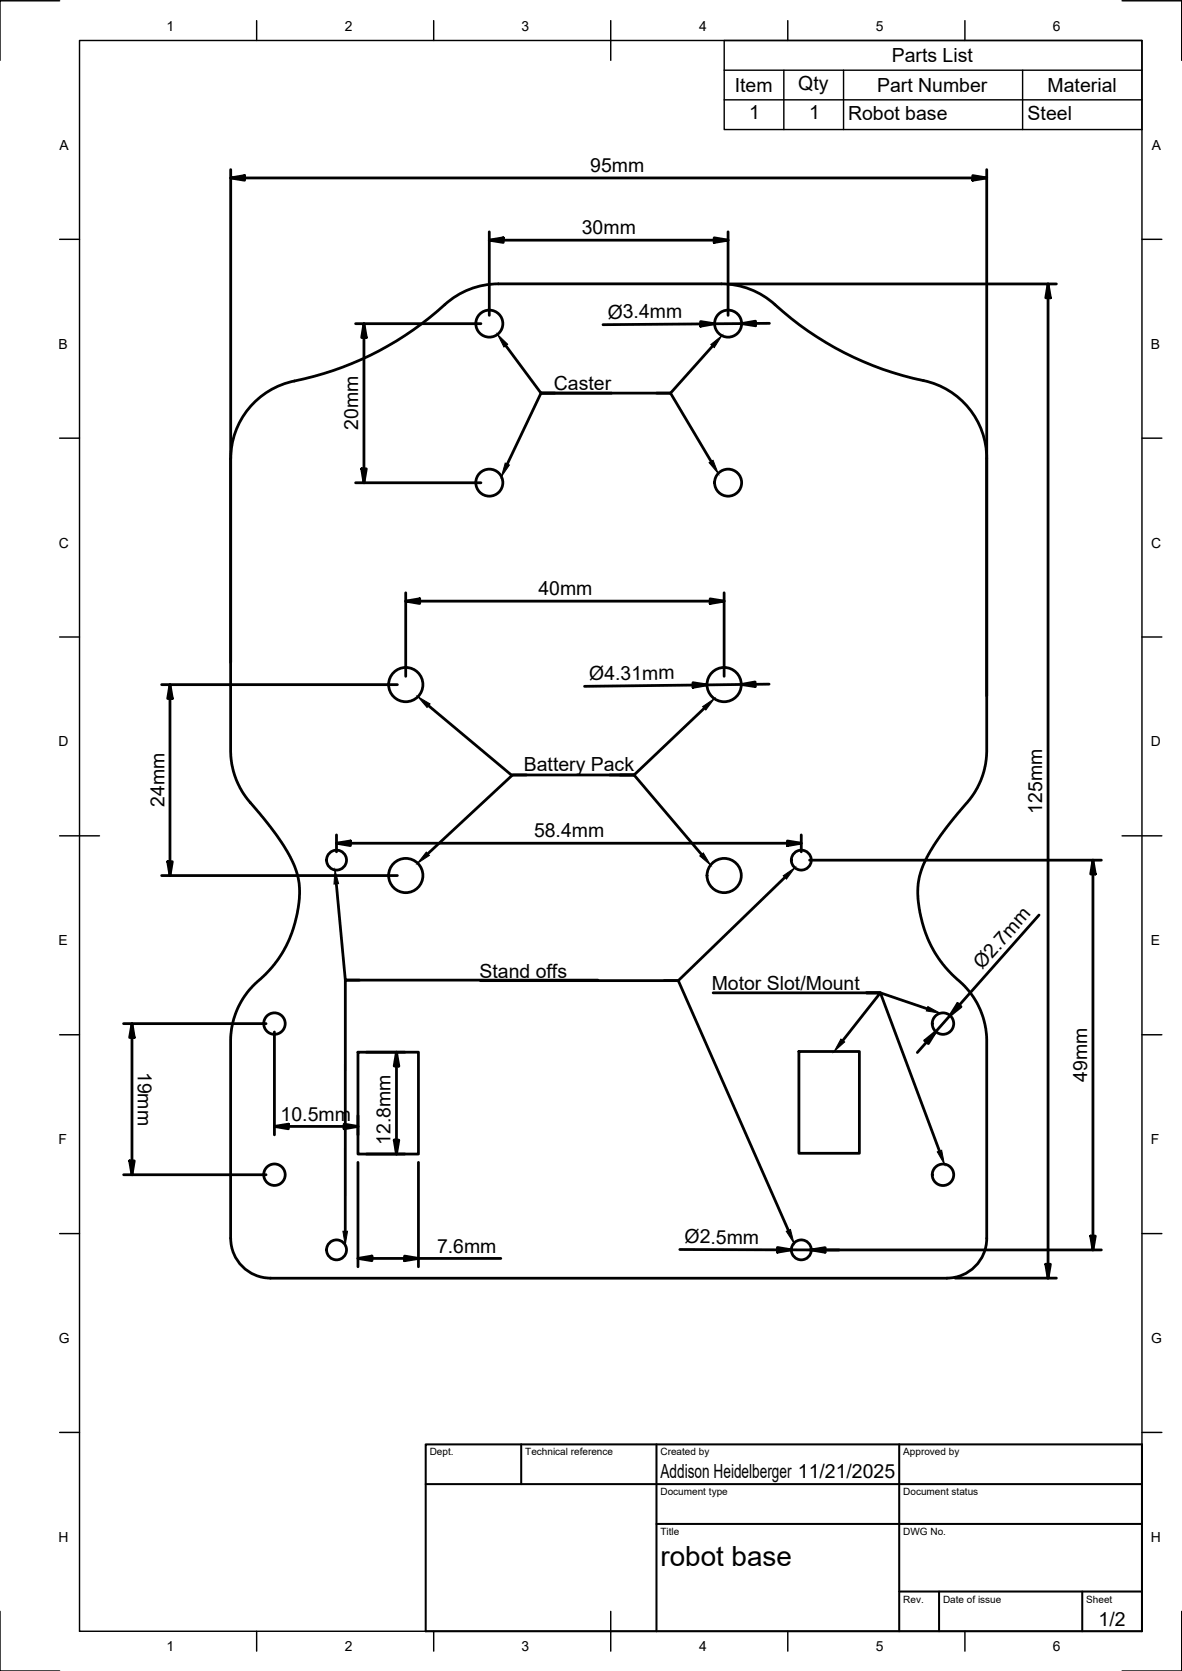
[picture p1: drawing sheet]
<svg xmlns="http://www.w3.org/2000/svg" width="297mm" height="420mm" viewBox="0 0 297 420" stroke-linecap="round" stroke-linejoin="round" font-family="sans-serif">
<!-- layer: Visible -->
<g fill="none" stroke="#000" stroke-width=".7">
<path d="M111.7 76.6a80.2 80.2 0 0 1-39.3 19.6 20 20 0 0 0-14.4 19.2M194.8 76.6a20 20 0 0 0-13.5-5.2h-56.1a20 20 0 0 0-13.4 5.2M194.8 76.6a80.3 80.3 0 0 0 38.9 19.5 20 20 0 0 1 14.3 19.2v73.8l-.3 2.9-1.1 3.9-1.7 3.4-8.3 10.4-3.7 5.8-1 2.4-.8 2.3-.4 2-.1 2.6 .4 3.6 .8 3.7 .9 2.7 1.3 3 1.9 3.2 1.6 2.1 1.8 2 3.2 3 2.1 2.5 1.9 3.6 1.1 3.6 .4 3.5v50.1a10 10 0 0 1-10 10M58 115.4v73.7l.2 2.9 1.1 3.9 1.7 3.4 8.3 10.4 3.7 5.8 1.1 2.4 .7 2.3 .5 3.7-.2 2.9-.6 3.5-1.2 4.3-1.4 3.2-1.8 3.2-1.7 2.1-1.8 2-3.2 3-1.9 2.3-2.1 4-1.1 3.9-.3 3v50.1M90 264.6h15.2v25.6h-15.2zM200.8 264.4h15.2v25.6h-15.2zM58 311.4a10 10 0 0 0 10 10M68 321.4h170"/>
<circle cx="123" cy="81.4" r="3.4"/>
<circle cx="183" cy="81.4" r="3.4"/>
<circle cx="123" cy="121.4" r="3.4"/>
<circle cx="183" cy="121.4" r="3.4"/>
<circle cx="102" cy="172.1" r="4.3"/>
<circle cx="182" cy="172.1" r="4.3"/>
<circle cx="84.6" cy="216.3" r="2.51"/>
<circle cx="201.4" cy="216.3" r="2.51"/>
<circle cx="102" cy="220.1" r="4.3"/>
<circle cx="182" cy="220.1" r="4.3"/>
<circle cx="69" cy="257.4" r="2.7"/>
<circle cx="237" cy="257.4" r="2.7"/>
<circle cx="69" cy="295.4" r="2.7"/>
<circle cx="237" cy="295.4" r="2.7"/>
<circle cx="84.6" cy="314.3" r="2.51"/>
<circle cx="201.4" cy="314.3" r="2.51"/>
</g>
<!-- layer: BORDER -->
<g fill="none" stroke="#000" stroke-width=".36">
<path d="M15 .2h-15v15M20 10.2h267v400h-267zM64.5 5.2v5M109 5.2v5M153.5 5.2v10M198 5.2v5M242.5 5.2v5M282 .2h15v15M15 60.2h5M287 60.2h5M15 110.2h5M287 110.2h5"/>
<path d="M15 160.2h5M287 160.2h5M15 210.2h10M282 210.2h10M15 260.2h5M287 260.2h5M15 310.2h5M287 310.2h5M15 360.2h5M287 360.2h5M0 405.2v15h15M64.5 410.2v5"/>
<path d="M109 410.2v5M153.5 405.2v10M198 410.2v5M242.5 410.2v5M297 405.2v15h-15"/>
</g>
<!-- layer: TITLEBLOCK -->
<path d="M107 363.2h180v47h-180zM107 373.2h180M131 363.2v10M165 363.2v47M226 363.2v47M165 383.2h122M226 400.2h61M236 400.2v10M272 400.2v10" fill="none" stroke="#000" stroke-width=".51"/>
<!-- layer: Parts Lists -->
<path d="M182 10.2h105v22.4h-105zM182 17.7h105M197 17.7v14.9M212 17.7v14.9M257 17.7v14.9M182 25.1h105" fill="none" stroke="#000" stroke-width=".36"/>
<!-- layer: FD_Dimensions -->
<g fill="none" stroke="#000" stroke-width=".7">
<path d="M58 44.7l3.5-.5v1.1zM58 42.7v123.8M58 44.7h190M123 58.3v21M179.5 59.8l3.5 .6-3.5 .6zM183 58.3v21M244.5 44.2l3.5 .5-3.5 .6zM248 42.7v132.3M123 60.4l3.5-.6v1.2zM123 60.4h60M183.4 71.4h82.1M263.4 71.4l.6 3.5h-1.2z"/>
<path d="M263.4 71.4v250M89.4 81.4h31.5M91.5 81.4l.6 3.5h-1.2zM91.5 81.4v40M176.1 80.9l3.5 .5-3.5 .6zM193.4 81.3l-7 .1 3.5-.6v1.1l-3.5-.5-34.9 .2M90.9 117.9h1.2l-.6 3.5zM89.4 121.4h31.5M102 151.2l3.5-.6v1.1zM102 149.1v21M102 151.2h80M178.5 150.6l3.5 .6-3.5 .5z"/>
<path d="M182 149.1v21M40.6 172.1h59.3M42.7 172.1l.6 3.5h-1.2zM42.7 172.1v48.1M174.1 171.7l3.6 .5-3.5 .6zM193.3 172l-7 .1 3.5-.6v1.1l-3.5-.5-39.4 .5M42.1 216.7h1.2l-.6 3.5zM84.6 212l3.5-.5v1.1zM84.6 209.9v4.3M84.6 212h116.8M197.9 211.5l3.5 .5-3.5 .6zM201.4 209.9v4.3"/>
<path d="M203.5 216.3h73.3M274.7 216.3l.6 3.5h-1.2zM274.7 216.3v98M40.6 220.2h59.3M261.1 230.1l-25.9 29.3-2.8 2.2 .9 .8 1.9-3-4.7 5.2M31.1 257.4h35.8M33.2 257.4l.5 3.5h-1.1zM33.2 257.4v38M69 259.5v25.8M240.6 252.3l.9 .8-2.8 2.3zM92.1 264.6h9.6M99.6 264.6l.6 3.5h-1.1z"/>
<path d="M99.6 264.6v25.6M31.1 295.4h35.8M32.6 291.9h1.1l-.5 3.5zM69 283.2l3.5-.5v1.1zM69 283.2h21M86.5 282.7l3.5 .5-3.5 .6zM90 280.5v4.8M90 292.3v26.2M92.1 290.2h9.6M99.1 286.7h1.1l-.6 3.5zM105.2 292.3v26.2M90 316.4l3.5-.6v1.2z"/>
<path d="M90 316.4h35.9M101.7 315.8l3.5 .6-3.5 .6zM170.8 314.2l33.1 .1 3.4 .6 .1-1.2-3.5 .6h7M195.4 313.7l3.5 .6-3.5 .6zM203.5 314.3h73.3M262.8 317.9h1.2l-.6 3.5zM274.1 310.8h1.2l-.6 3.5zM240.1 321.4h25.4"/>
</g>
<!-- layer: Leaders -->
<g fill="#000" stroke="#000" stroke-width=".25">
<path d="M125 84.1l2.6 2.5-1 .6zM178.6 86.6l2.8-2.2-1.9 3zM127 116.4l1 .5-2 2.9zM178.2 116.3l1-.6 1.3 3.4zM105 175.2l3.1 1.8-.8 .9zM176.6 177.7l2.9-2-2.1 2.8zM107.1 214.2l.8 .9-3 1.9zM175.9 215.2l.8-.7 1.9 3zM84.2 218.8l.9 3.4-1.2 .1zM196.8 220.2l2.9-2-2.1 2.8zM233.2 253.1l3.1 1.7-3.5-.6zM211.3 261.3l1 .7-2.7 2.4z"/>
<path d="M235.5 289.6l1.1-.4 .7 3.5zM86.2 309.6h1.1l-.5 3.5zM197.6 309.6l1-.5 .9 3.5z"/>
</g>
<g fill="none" stroke="#000" stroke-width=".7">
<path d="M127.1 86.9l8.9 11.9h17.7M139.4 98.8h-3.4l-8.5 17.9M165 98.8h3.5l10.2 17.2M179.1 87l-10.6 11.8h-32.5M107.7 177.4l20.8 17.5h30.8M177 178.1l-17.7 16.8h-3.5M132.3 194.9h-3.5l-21.3 19.8M153.2 194.9h6.1l17 19.9M84.5 222.2l2.3 24.2h3.5M197.2 220.6l-26.7 26h-49.8M150.3 246.4h-63.5v63.2M167 246.6h3.5l27.6 62.8"/>
<path d="M179.2 249.6h42l-9.4 12M233 253.6l-11.8-4h-3.5h3.5l14.9 39.8"/>
</g>
<text font-size="7" x="166" y="393.7">robot base</text>
<g font-size="4.9">
<text x="224.1" y="15.6">Parts List</text>
<text x="184.7" y="23.1">Item</text>
<text x="200.6" y="22.6">Qty</text>
<text x="220.4" y="23.1">Part Number</text>
<text x="263.3" y="23.1">Material</text>
<text x="188.3" y="30">1</text>
<text x="203.3" y="30">1</text>
<text x="213.1" y="30.1">Robot base</text>
<text x="258.3" y="30.2">Steel</text>
<text x="148.3" y="43.3">95mm</text>
<text x="146.2" y="58.9">30mm</text>
<text x="152.7" y="80.1" transform="rotate(-1 152.7 80.1)">Ø3.4mm</text>
<text x="139.2" y="98.1">Caster</text>
<text x="90" y="108.1" transform="rotate(-90 90 108.1)">20mm</text>
<text x="135.3" y="149.7">40mm</text>
<text x="148.1" y="171" transform="rotate(-1 148.1 171)">Ø4.31mm</text>
<text x="131.6" y="193.8">Battery Pack</text>
<text x="41.3" y="202.9" transform="rotate(-90 41.3 202.9)">24mm</text>
<text x="261.9" y="204.6" transform="rotate(-90 261.9 204.6)">125mm</text>
<text x="134.2" y="210.6">58.4mm</text>
<text x="120.5" y="245.9">Stand offs</text>
<text x="246.8" y="243.9" transform="rotate(-48 246.8 243.9)">Ø2.7mm</text>
<text x="178.9" y="248.9">Motor Slot/Mount</text>
<text x="34.6" y="269.5" transform="rotate(90 34.6 269.5)">19mm</text>
<text x="273.2" y="271.9" transform="rotate(-90 273.2 271.9)">49mm</text>
<text x="70.5" y="281.8">10.5mm</text>
<text x="98.2" y="287.8" transform="rotate(-90 98.2 287.8)">12.8mm</text>
<text x="109.8" y="315">7.6mm</text>
<text x="172" y="312.7">Ø2.5mm</text>
<text x="166" y="371.7">Addison Heidelberger 11/21/2025</text>
<text x="276.1" y="408.8">1/2</text>
</g>
<g font-size="3.5">
<text x="41.9" y="7.7">1</text>
<text x="86.6" y="7.7">2</text>
<text x="131.1" y="7.7">3</text>
<text x="175.7" y="7.7">4</text>
<text x="220.1" y="7.7">5</text>
<text x="264.6" y="7.7">6</text>
<text x="15" y="37.7">A</text>
<text x="289.5" y="37.7">A</text>
<text x="14.7" y="87.7">B</text>
<text x="289.2" y="87.7">B</text>
<text x="14.8" y="137.7">C</text>
<text x="289.3" y="137.7">C</text>
<text x="14.7" y="187.7">D</text>
<text x="289.2" y="187.7">D</text>
<text x="14.7" y="237.7">E</text>
<text x="289.2" y="237.7">E</text>
<text x="14.7" y="287.7">F</text>
<text x="289.2" y="287.7">F</text>
<text x="14.8" y="337.7">G</text>
<text x="289.3" y="337.7">G</text>
<text x="14.7" y="387.7">H</text>
<text x="289.2" y="387.7">H</text>
<text x="41.9" y="415.2">1</text>
<text x="86.6" y="415.2">2</text>
<text x="131.1" y="415.2">3</text>
<text x="175.7" y="415.2">4</text>
<text x="220.1" y="415.2">5</text>
<text x="264.6" y="415.2">6</text>
</g>
<g font-size="2.5">
<text x="108" y="366">Dept.</text>
<text x="132" y="366">Technical reference</text>
<text x="166" y="366">Created by</text>
<text x="227" y="366">Approved by</text>
<text x="166" y="376">Document type</text>
<text x="227" y="376">Document status</text>
<text x="166" y="386">Title</text>
<text x="227" y="386">DWG No.</text>
<text x="227" y="403">Rev.</text>
<text x="237" y="403">Date of issue</text>
<text x="273" y="403">Sheet</text>
</g>
</svg>
